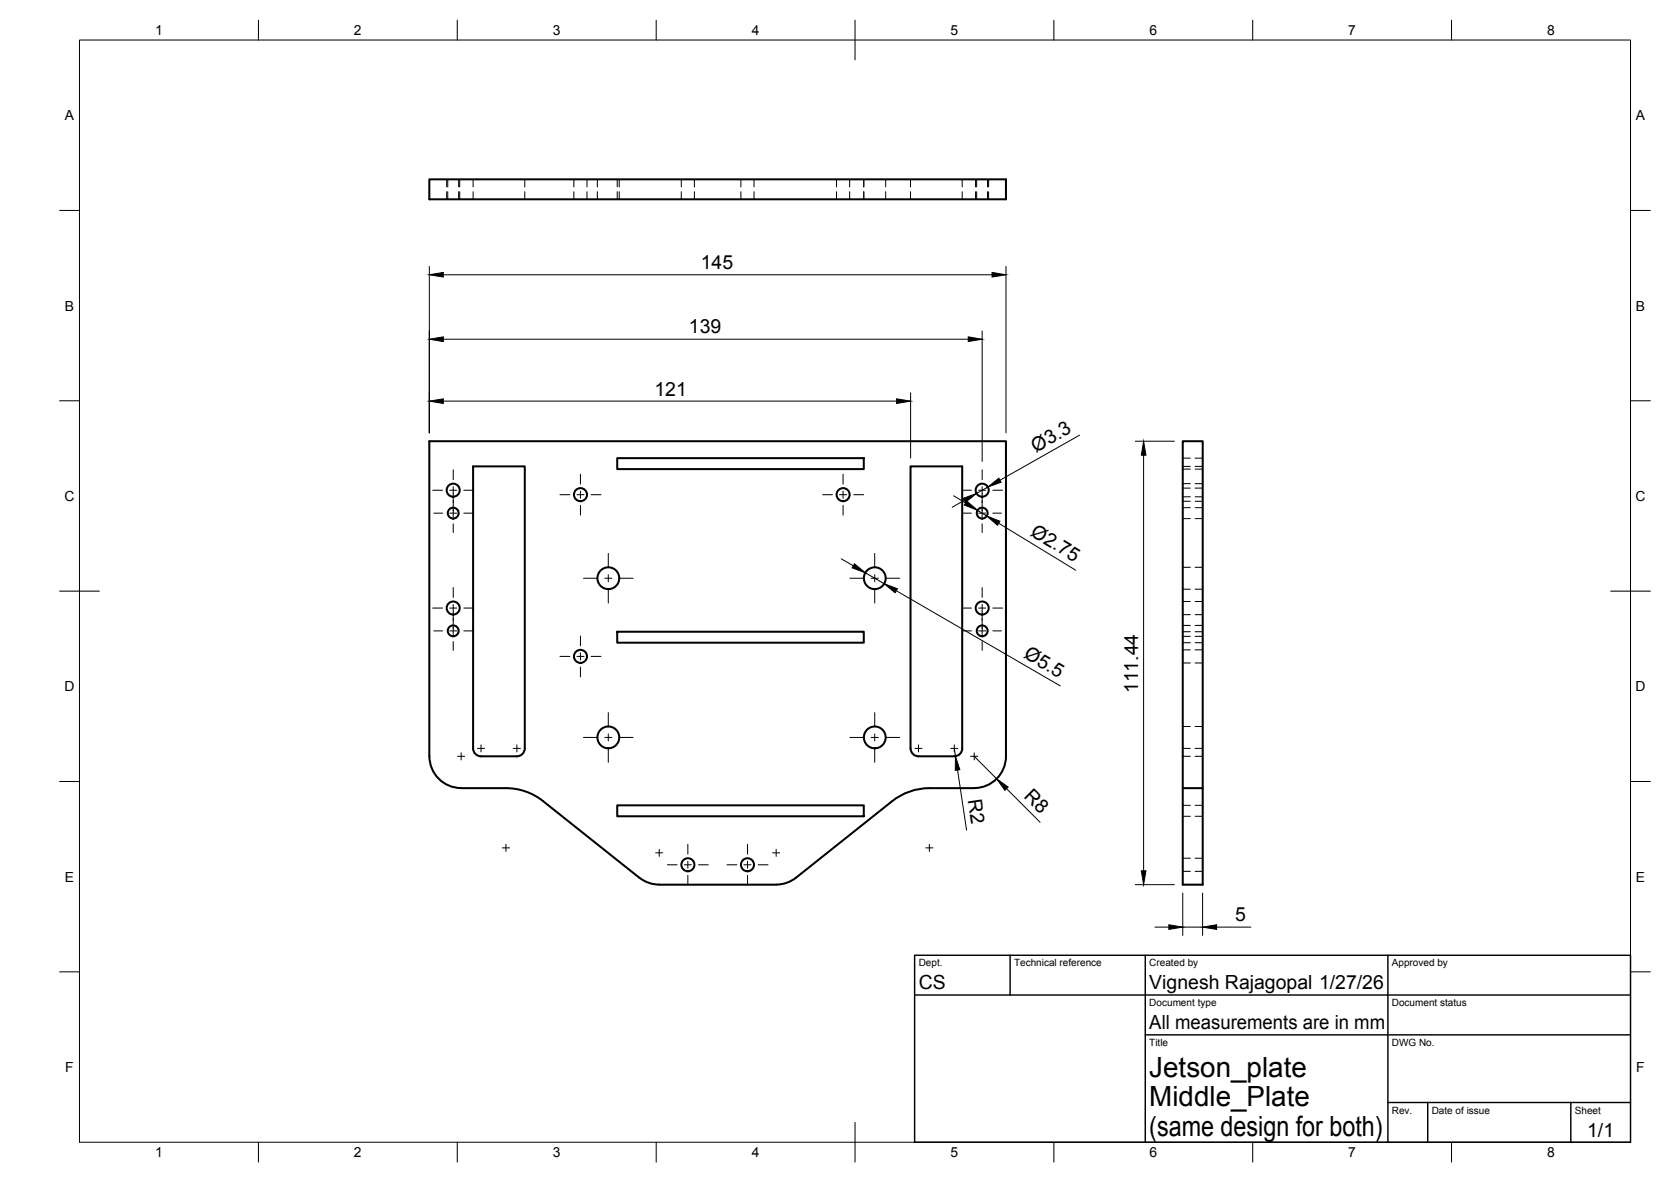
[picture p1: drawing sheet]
<svg xmlns="http://www.w3.org/2000/svg" width="420mm" height="297mm" viewBox="0 0 420 297" stroke-linecap="round" stroke-linejoin="round" font-family="sans-serif">
<!-- layer: Visible -->
<g fill="none" stroke="#000" stroke-width=".51">
<path d="M107.9 45.1h145v5h-145zM119 117.2h13v70.9a2 2 0 0 1-2.1 2h-8.9a2 2 0 0 1-2-2zM155.2 115.1h62v2.8h-62zM228.9 117.2h13l.1 70.9a2 2 0 0 1-2 2h-9a2.04 2.04 0 0 1-2.1-2zM297.4 110.9h5v111.4h-5zM155.2 158.8h62v2.7h-62zM107.9 190.1v-79.2h145v79.2M108 190.1a8 8 0 0 0 8 7.9l11.2 .1a15 15 0 0 1 9.4 3.2l24.2 19.3M233.7 198.1a15.1 15.1 0 0 0-9.4 3.2l-24.2 19.3a8 8 0 0 1-4.9 1.7M252.9 190.1a8 8 0 0 1-7.9 7.9l-11.3 .1M297.4 198.1h5M155.2 202.4h62v2.7h-62z"/>
<path d="M160.8 220.6a8 8 0 0 0 4.9 1.7M165.7 222.3h29.5"/>
<circle cx="114" cy="123.2" r="1.64"/>
<circle cx="114" cy="128.9" r="1.37"/>
<circle cx="146" cy="124.3" r="1.64"/>
<circle cx="212" cy="124.3" r="1.64"/>
<circle cx="247" cy="123.2" r="1.64"/>
<circle cx="247" cy="128.9" r="1.37"/>
<circle cx="114" cy="152.8" r="1.64"/>
<circle cx="114" cy="158.5" r="1.37"/>
<circle cx="153" cy="145.3" r="2.74"/>
<circle cx="220" cy="145.3" r="2.74"/>
<circle cx="247" cy="152.8" r="1.64"/>
<circle cx="247" cy="158.5" r="1.37"/>
<circle cx="146" cy="164.9" r="1.64"/>
<circle cx="153" cy="185.3" r="2.74"/>
<circle cx="220" cy="185.3" r="2.74"/>
<circle cx="173" cy="217.3" r="1.64"/>
<circle cx="187.9" cy="217.3" r="1.64"/>
</g>
<!-- layer: Hidden -->
<g fill="none" stroke="#000" stroke-width=".25">
<path d="M112.3 45.1v1.9M112.3 48.2v1.9M112.6 45.1v1.9M112.6 48.2v1.9M115.3 45.1v1.9M115.3 48.2v1.9M115.6 45.1v1.9M115.6 48.2v1.9M119 45.1v1.9M119 48.2v1.9M132 45.1v1.9M132 48.2v1.9"/>
<path d="M144.3 45.1v1.9M144.3 48.2v1.9M147.6 45.1v1.9M147.6 48.2v1.9M150.2 45.1v1.9M150.2 48.2v1.9M155.2 45.1v1.9M155.2 48.2v1.9M155.7 45.1v1.9M155.7 48.2v1.9M171.3 45.1v1.9M171.3 48.2v1.9"/>
<path d="M174.6 45.1v1.9M174.6 48.2v1.9M186.3 45.1v1.9M186.3 48.2v1.9M189.6 45.1v1.9M189.6 48.2v1.9M210.3 45.1v1.9M210.3 48.2v1.9M213.6 45.1v1.9M213.6 48.2v1.9M217.2 45.1v1.9M217.2 48.2v1.9"/>
<path d="M222.7 45.1v1.9M222.7 48.2v1.9M228.9 45.1v1.9M228.9 48.2v1.9M241.9 45.1v1.9M241.9 48.2v1.9M245.3 45.1v1.9M245.3 48.2v1.9M245.6 45.1v1.9M245.6 48.2v1.9M248.3 45.1v1.9M248.3 48.2v1.9"/>
<path d="M248.6 45.1v1.9M248.6 48.2v1.9M297.4 115.1h1.9M297.4 117.9h1.9M297.4 117.2h1.9M300.5 115.1h1.9M300.5 117.9h1.9M300.5 117.2h1.9M297.4 130.3h1.9M297.4 127.6h1.9M297.4 122.7h1.9M297.4 126h1.9"/>
<path d="M297.4 121.5h1.9M297.4 124.8h1.9M300.5 130.3h1.9M300.5 127.6h1.9M300.5 122.7h1.9M300.5 126h1.9M300.5 121.5h1.9M300.5 124.8h1.9M297.4 158.8h1.9M297.4 159.9h1.9M297.4 157.2h1.9M297.4 142.6h1.9"/>
<path d="M297.4 148.1h1.9M297.4 151.2h1.9M297.4 154.5h1.9M300.5 158.8h1.9M300.5 159.9h1.9M300.5 157.2h1.9M300.5 142.6h1.9M300.5 148.1h1.9M300.5 151.2h1.9M300.5 154.5h1.9M297.4 161.5h1.9M297.4 163.3h1.9"/>
<path d="M297.4 166.6h1.9M300.5 161.5h1.9M300.5 163.3h1.9M300.5 166.6h1.9M297.4 190.1h1.9M297.4 182.6h1.9M297.4 188.1h1.9M300.5 190.1h1.9M300.5 182.6h1.9M300.5 188.1h1.9M297.4 202.4h1.9M297.4 205.1h1.9"/>
<path d="M297.4 215.7h1.9M297.4 219h1.9M300.5 202.4h1.9M300.5 205.1h1.9M300.5 215.7h1.9M300.5 219h1.9"/>
</g>
<!-- layer: BORDER -->
<g fill="none" stroke="#000" stroke-width=".25">
<path d="M20 10.1h390v276.9h-390zM65 5.1v5M115 5.1v5M165 5.1v5M215 5.1v10M265 5.1v5M315 5.1v5M365 5.1v5M15 52.9h5M410 52.9h5M15 100.7h5M410 100.7h5"/>
<path d="M15 148.6h10M405 148.6h10M15 196.4h5M410 196.4h5M15 244.2h5M410 244.2h5M65 287v5M115 287v5M165 287v5M215 282.1v9.9M265 287v5M315 287v5"/>
<path d="M365 287v5"/>
</g>
<!-- layer: Smart Centers -->
<g fill="none" stroke="#000" stroke-width=".25">
<path d="M114 118.1v2.4M145.9 119.2v2.5M212 119.2v2.5M247 118.1v2.4M108.8 123.2h2.5M109.1 129h2.2M113.1 129h1.8M113.1 123.2h1.8M114 122.3v7.5M114 131.6v2.2M116.6 129h2.2M116.6 123.2h2.5"/>
<path d="M140.8 124.3h2.5M145.1 124.3h1.8M145.9 123.4v1.8M145.9 127v2.5M148.6 124.3h2.5M153 139.1v3.5M206.8 124.3h2.5M211.1 124.3h1.8M212 123.4v1.8M212 127v2.5M214.7 124.3h2.4M219.9 139.1v3.5"/>
<path d="M241.8 123.2h2.5M242.1 129h2.2M246.1 129h1.7M246.1 123.2h1.7M247 122.3v7.5M247 131.6v2.2M249.6 129h2.2M249.6 123.2h2.5M108.8 152.8h2.5M109.1 158.5h2.2M113.1 158.5h1.8M113.1 152.8h1.8"/>
<path d="M114 147.7v2.4M114 151.9v7.6M116.6 158.5h2.2M116.6 152.8h2.5M145.9 159.8v2.5M146.7 145.3h3.6M152.1 145.3h1.7M153 144.4v1.8M153 148v3.6M155.6 145.3h3.6M213.7 145.3h3.6M219.1 145.3h1.8"/>
<path d="M219.9 144.4v1.8M219.9 148v3.6M222.6 145.3h3.6M241.8 152.8h2.5M242.1 158.5h2.2M246.1 158.5h1.7M246.1 152.8h1.7M247 147.7v2.4M247 151.9v7.6M249.6 158.5h2.2M249.6 152.8h2.5M114 161.2v2.2"/>
<path d="M140.8 165h2.5M145.1 165h1.8M145.9 164.1v1.7M145.9 167.6v2.5M148.6 165h2.5M153 179.1v3.5M219.9 179.1v3.5M247 161.2v2.2M115.1 190.1h1.7M116 189.2v1.8M120.1 188.1h1.8M120.9 187.2v1.8"/>
<path d="M129.1 188.1h1.8M130 187.2v1.8M146.7 185.3h3.6M152.1 185.3h1.7M153 184.4v1.8M153 188v3.6M155.6 185.3h3.6M213.7 185.3h3.6M219.1 185.3h1.8M219.9 184.4v1.8M219.9 188v3.6M222.6 185.3h3.6"/>
<path d="M230.1 188.1h1.7M230.9 187.2v1.8M239.1 188.1h1.7M239.9 187.2v1.8M244.1 190.1h1.8M245 189.2v1.8M126.3 213.1h1.8M127.2 212.2v1.8M164.8 214.3h1.8M165.8 213.4v1.8M167.8 217.3h2.5M172.1 217.3h1.7"/>
<path d="M173 212.2v2.4M173 216.4v1.8M173 220v2.5M175.6 217.3h2.5M182.8 217.3h2.5M187 217.3h1.8M188 212.2v2.4M188 216.4v1.8M188 220v2.5M190.6 217.3h2.5M194.3 214.3h1.7M195.2 213.4v1.8"/>
<path d="M232.8 213.1h1.8M233.7 212.2v1.8"/>
</g>
<!-- layer: FD_Dimensions -->
<g fill="none" stroke="#000" stroke-width=".25">
<path d="M107.9 67v41.8M111.5 69.1h137.9M252.9 67v41.8M111.5 85.2h132M229 98.7v16.4M247 83.1v32.9M111.5 100.8h113.9M271.5 109.4l-20.1 11.3M285.5 110.9h9.8M287.5 114.4v104.4M239.8 124.6l3 1.8M242.5 125.7l-3.1 1.8"/>
<path d="M245.8 128.2l2.3 1.5M248.4 122.4l-2.9 1.6M251.1 131.5l19.4 11.8M211.5 140.4l3 1.8M217.6 143.9l4.7 2.8M225.4 148.4l41.2 24M239.9 188.1l.3 1.9M240.8 193.5l2.2 15.1M245 190.1l5.6 5.6M253.1 198.2l8.4 8.5M285.5 222.3h9.8M290.4 233h3.5"/>
<path d="M297.4 224.4v10.7M297.4 233h5M302.4 224.4v10.7M305.9 233h8.6"/>
</g>
<g fill="#000" stroke="#000" stroke-width=".25">
<path d="M107.9 69.1l3.6-.6v1.1zM249.4 68.5l3.5 .6-3.5 .5zM107.9 85.2l3.6-.5v1.1zM243.5 84.7l3.5 .5-3.5 .6zM107.9 100.8l3.6-.6v1.2zM225.4 100.2l3.6 .6-3.6 .6zM287.5 110.9l.6 3.5h-1.1zM242.2 125.2l3.3-1.2-2.7 2.2zM243.1 125.9l2.7 2.3-3.3-1.3zM248.4 122.4l2.7-2.2 .6 1zM248.1 129.7l3.3 1.3-.6 1zM214.8 141.7l2.8 2.2-3.4-1.2z"/>
<path d="M222.3 146.7l3.4 1.3-.6 1zM240.2 190l1.1 3.4-1.1 .2zM250.6 195.7l2.9 2.1-.8 .8zM287 218.8h1.1l-.6 3.5zM293.9 232.4l3.5 .6-3.5 .6zM302.4 233l3.5-.6v1.2z"/>
</g>
<!-- layer: TITLEBLOCK -->
<path d="M230 240.1h180v46.9h-180zM230 250h180M254 240.1v9.9M288 240.1v46.9M349 240.1v46.9M288 260.1h122M349 277.1h61M359 277.1v9.9M395 277.1v9.9" fill="none" stroke="#000" stroke-width=".36"/>
<g font-size="7">
<text x="289" y="270.6">Jetson_plate</text>
<text x="289" y="278.1">Middle_Plate</text>
<text x="289" y="285.5">(same design for both)</text>
</g>
<g font-size="4.9">
<text x="176.2" y="67.6">145</text>
<text x="173.2" y="83.8">139</text>
<text x="164.5" y="99.4">121</text>
<text x="260.5" y="113.8" transform="rotate(-29 260.5 113.8)">Ø3.3</text>
<text x="258.9" y="134.4" transform="rotate(31 258.9 134.4)">Ø2.75</text>
<text x="257.2" y="165.1" transform="rotate(30 257.2 165.1)">Ø5.5</text>
<text x="286.2" y="174.2" transform="rotate(-90 286.2 174.2)">111.44</text>
<text x="243.3" y="201.1" transform="rotate(81 243.3 201.1)">R2</text>
<text x="257.3" y="200.4" transform="rotate(45 257.3 200.4)">R8</text>
<text x="310.6" y="231.5">5</text>
<text x="231" y="248.5">CS</text>
<text x="289" y="248.5">Vignesh Rajagopal 1/27/26</text>
<text x="289" y="258.6">All measurements are in mm</text>
<text x="399.1" y="285.7">1/1</text>
</g>
<g font-size="3.5">
<text x="39" y="8.8">1</text>
<text x="89" y="8.8">2</text>
<text x="139" y="8.8">3</text>
<text x="189" y="8.8">4</text>
<text x="239" y="8.8">5</text>
<text x="289" y="8.8">6</text>
<text x="339" y="8.8">7</text>
<text x="389" y="8.8">8</text>
<text x="16.3" y="30.2">A</text>
<text x="411.3" y="30.2">A</text>
<text x="16.3" y="78">B</text>
<text x="411.3" y="78">B</text>
<text x="16.2" y="125.9">C</text>
<text x="411.2" y="125.9">C</text>
<text x="16.2" y="173.7">D</text>
<text x="411.2" y="173.7">D</text>
<text x="16.3" y="221.6">E</text>
<text x="411.3" y="221.6">E</text>
<text x="16.4" y="269.4">F</text>
<text x="411.4" y="269.4">F</text>
<text x="39" y="290.8">1</text>
<text x="89" y="290.8">2</text>
<text x="139" y="290.8">3</text>
<text x="189" y="290.8">4</text>
<text x="239" y="290.8">5</text>
<text x="289" y="290.8">6</text>
<text x="339" y="290.8">7</text>
<text x="389" y="290.8">8</text>
</g>
<g font-size="2.5">
<text x="231" y="242.9">Dept.</text>
<text x="255" y="242.9">Technical reference</text>
<text x="289" y="242.9">Created by</text>
<text x="350" y="242.9">Approved by</text>
<text x="289" y="252.8">Document type</text>
<text x="350" y="252.8">Document status</text>
<text x="289" y="262.9">Title</text>
<text x="350" y="262.9">DWG No.</text>
<text x="350" y="279.9">Rev.</text>
<text x="360" y="279.9">Date of issue</text>
<text x="396" y="279.9">Sheet</text>
</g>
</svg>
